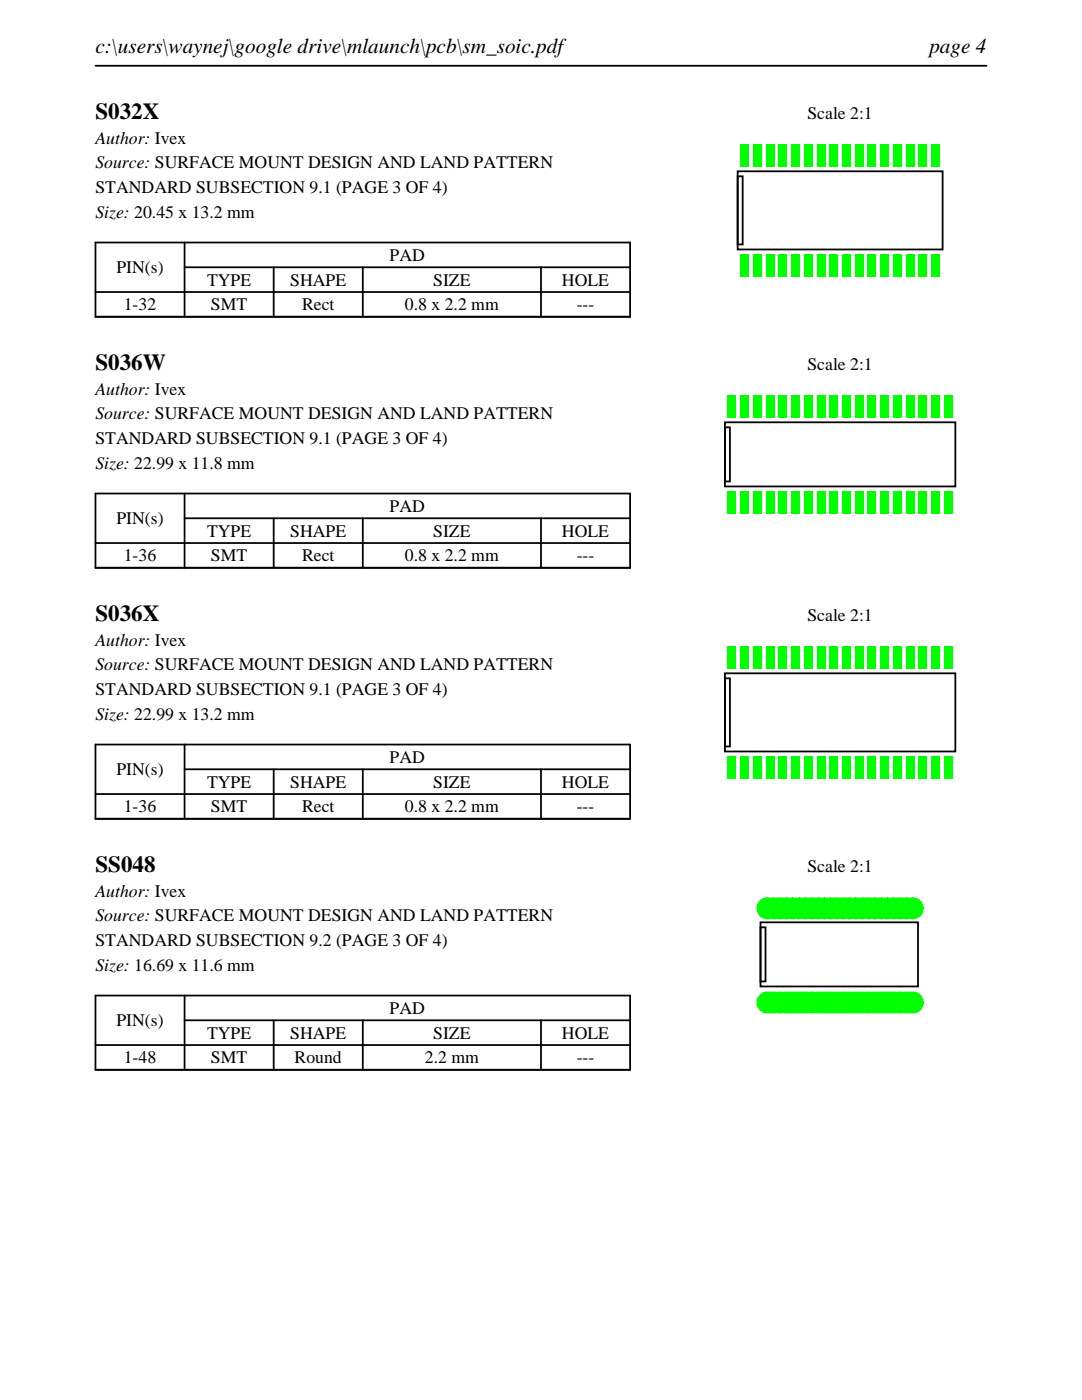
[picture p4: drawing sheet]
<svg xmlns="http://www.w3.org/2000/svg" width="216mm" height="279mm" viewBox="0 0 216 279" stroke-linecap="round" stroke-linejoin="round" font-family="sans-serif">
<path d="M19 13.1h177.8M19 48.4h106.7v14.8h-106.7zM19 58.3h106.7M36.8 53.3h88.9M36.8 48.4v14.8M54.6 53.3v9.9M72.4 53.3v9.9M107.9 53.3v9.9" fill="none" stroke="#000" stroke-width=".35"/>
<path d="M147.2 34.2h40.9v15.6h-40.9zM147.2 35.2h1v13.6h-1z" fill="none" stroke="#000" stroke-width=".36"/>
<g fill="#0f0">
<path d="M147.8 50.8h1.6v4.4h-1.6z"/>
<path d="M150.3 50.8h1.6v4.4h-1.6z"/>
<path d="M152.9 50.8h1.6v4.4h-1.6z"/>
<path d="M155.4 50.8h1.6v4.4h-1.6z"/>
<path d="M157.9 50.8h1.6v4.4h-1.6z"/>
<path d="M160.5 50.8h1.6v4.4h-1.6z"/>
<path d="M163 50.8h1.6v4.4h-1.6z"/>
<path d="M165.6 50.8h1.6v4.4h-1.6z"/>
<path d="M168.1 50.8h1.6v4.4h-1.6z"/>
<path d="M170.6 50.8h1.6v4.4h-1.6z"/>
<path d="M173.2 50.8h1.6v4.4h-1.6z"/>
<path d="M175.7 50.8h1.6v4.4h-1.6z"/>
<path d="M178.3 50.8h1.6v4.4h-1.6z"/>
<path d="M180.8 50.8h1.6v4.4h-1.6z"/>
<path d="M183.3 50.8h1.6v4.4h-1.6z"/>
<path d="M185.9 50.8h1.6v4.4h-1.6z"/>
<path d="M185.9 28.8h1.6v4.4h-1.6z"/>
<path d="M183.3 28.8h1.6v4.4h-1.6z"/>
<path d="M180.8 28.8h1.6v4.4h-1.6z"/>
<path d="M178.3 28.8h1.6v4.4h-1.6z"/>
<path d="M175.7 28.8h1.6v4.4h-1.6z"/>
<path d="M173.2 28.8h1.6v4.4h-1.6z"/>
<path d="M170.6 28.8h1.6v4.4h-1.6z"/>
<path d="M168.1 28.8h1.6v4.4h-1.6z"/>
<path d="M165.6 28.8h1.6v4.4h-1.6z"/>
<path d="M163 28.8h1.6v4.4h-1.6z"/>
<path d="M160.5 28.8h1.6v4.4h-1.6z"/>
<path d="M157.9 28.8h1.6v4.4h-1.6z"/>
<path d="M155.4 28.8h1.6v4.4h-1.6z"/>
<path d="M152.9 28.8h1.6v4.4h-1.6z"/>
<path d="M150.3 28.8h1.6v4.4h-1.6z"/>
<path d="M147.8 28.8h1.6v4.4h-1.6z"/>
</g>
<path d="M19 98.5h106.7v14.8h-106.7zM36.8 98.5v14.8M19 108.4h106.7M36.8 103.4h88.9M54.6 103.4v9.9M72.4 103.4v9.9M107.9 103.4v9.9" fill="none" stroke="#000" stroke-width=".35"/>
<path d="M144.6 84.3h46v12.8h-46zM144.6 85.3h1v10.8h-1z" fill="none" stroke="#000" stroke-width=".36"/>
<g fill="#0f0">
<path d="M145.2 98.1h1.6v4.4h-1.6z"/>
<path d="M147.8 98.1h1.6v4.4h-1.6z"/>
<path d="M150.3 98.1h1.6v4.4h-1.6z"/>
<path d="M152.9 98.1h1.6v4.4h-1.6z"/>
<path d="M155.4 98.1h1.6v4.4h-1.6z"/>
<path d="M157.9 98.1h1.6v4.4h-1.6z"/>
<path d="M160.5 98.1h1.6v4.4h-1.6z"/>
<path d="M163 98.1h1.6v4.4h-1.6z"/>
<path d="M165.6 98.1h1.6v4.4h-1.6z"/>
<path d="M168.1 98.1h1.6v4.4h-1.6z"/>
<path d="M170.6 98.1h1.6v4.4h-1.6z"/>
<path d="M173.2 98.1h1.6v4.4h-1.6z"/>
<path d="M175.7 98.1h1.6v4.4h-1.6z"/>
<path d="M178.3 98.1h1.6v4.4h-1.6z"/>
<path d="M180.8 98.1h1.6v4.4h-1.6z"/>
<path d="M183.3 98.1h1.6v4.4h-1.6z"/>
<path d="M185.9 98.1h1.6v4.4h-1.6z"/>
<path d="M188.4 98.1h1.6v4.4h-1.6z"/>
<path d="M188.4 78.9h1.6v4.4h-1.6z"/>
<path d="M185.9 78.9h1.6v4.4h-1.6z"/>
<path d="M183.3 78.9h1.6v4.4h-1.6z"/>
<path d="M180.8 78.9h1.6v4.4h-1.6z"/>
<path d="M178.3 78.9h1.6v4.4h-1.6z"/>
<path d="M175.7 78.9h1.6v4.4h-1.6z"/>
<path d="M173.2 78.9h1.6v4.4h-1.6z"/>
<path d="M170.6 78.9h1.6v4.4h-1.6z"/>
<path d="M168.1 78.9h1.6v4.4h-1.6z"/>
<path d="M165.6 78.9h1.6v4.4h-1.6z"/>
<path d="M163 78.9h1.6v4.4h-1.6z"/>
<path d="M160.5 78.9h1.6v4.4h-1.6z"/>
<path d="M157.9 78.9h1.6v4.4h-1.6z"/>
<path d="M155.4 78.9h1.6v4.4h-1.6z"/>
<path d="M152.9 78.9h1.6v4.4h-1.6z"/>
<path d="M150.3 78.9h1.6v4.4h-1.6z"/>
<path d="M147.8 78.9h1.6v4.4h-1.6z"/>
<path d="M145.2 78.9h1.6v4.4h-1.6z"/>
</g>
<path d="M19 148.6h106.7v14.8h-106.7zM19 158.5h106.7M36.8 153.5h88.9M36.8 148.6v14.8M54.6 153.5v9.9M72.4 153.5v9.9M107.9 153.5v9.9" fill="none" stroke="#000" stroke-width=".35"/>
<path d="M144.6 134.4h46v15.6h-46zM144.6 135.4h1v13.6h-1z" fill="none" stroke="#000" stroke-width=".36"/>
<g fill="#0f0">
<path d="M145.2 151h1.6v4.4h-1.6z"/>
<path d="M147.8 151h1.6v4.4h-1.6z"/>
<path d="M150.3 151h1.6v4.4h-1.6z"/>
<path d="M152.9 151h1.6v4.4h-1.6z"/>
<path d="M155.4 151h1.6v4.4h-1.6z"/>
<path d="M157.9 151h1.6v4.4h-1.6z"/>
<path d="M160.5 151h1.6v4.4h-1.6z"/>
<path d="M163 151h1.6v4.4h-1.6z"/>
<path d="M165.6 151h1.6v4.4h-1.6z"/>
<path d="M168.1 151h1.6v4.4h-1.6z"/>
<path d="M170.6 151h1.6v4.4h-1.6z"/>
<path d="M173.2 151h1.6v4.4h-1.6z"/>
<path d="M175.7 151h1.6v4.4h-1.6z"/>
<path d="M178.3 151h1.6v4.4h-1.6z"/>
<path d="M180.8 151h1.6v4.4h-1.6z"/>
<path d="M183.3 151h1.6v4.4h-1.6z"/>
<path d="M185.9 151h1.6v4.4h-1.6z"/>
<path d="M188.4 151h1.6v4.4h-1.6z"/>
<path d="M188.4 129h1.6v4.4h-1.6z"/>
<path d="M185.9 129h1.6v4.4h-1.6z"/>
<path d="M183.3 129h1.6v4.4h-1.6z"/>
<path d="M180.8 129h1.6v4.4h-1.6z"/>
<path d="M178.3 129h1.6v4.4h-1.6z"/>
<path d="M175.7 129h1.6v4.4h-1.6z"/>
<path d="M173.2 129h1.6v4.4h-1.6z"/>
<path d="M170.6 129h1.6v4.4h-1.6z"/>
<path d="M168.1 129h1.6v4.4h-1.6z"/>
<path d="M165.6 129h1.6v4.4h-1.6z"/>
<path d="M163 129h1.6v4.4h-1.6z"/>
<path d="M160.5 129h1.6v4.4h-1.6z"/>
<path d="M157.9 129h1.6v4.4h-1.6z"/>
<path d="M155.4 129h1.6v4.4h-1.6z"/>
<path d="M152.9 129h1.6v4.4h-1.6z"/>
<path d="M150.3 129h1.6v4.4h-1.6z"/>
<path d="M147.8 129h1.6v4.4h-1.6z"/>
<path d="M145.2 129h1.6v4.4h-1.6z"/>
</g>
<path d="M19 198.7h106.7v14.8h-106.7zM36.8 198.7v14.8M19 208.6h106.7M36.8 203.6h88.9M54.6 203.6v9.9M72.4 203.6v9.9M107.9 203.6v9.9" fill="none" stroke="#000" stroke-width=".35"/>
<path d="M151.8 184.1h31.4v12.8h-31.4zM151.8 185.1h.9v10.8h-.9z" fill="none" stroke="#000" stroke-width=".36"/>
<g fill="#0f0">
<circle cx="153.1" cy="200.1" r="2.2"/>
<circle cx="154.4" cy="200.1" r="2.2"/>
<circle cx="155.7" cy="200.1" r="2.2"/>
<circle cx="156.9" cy="200.1" r="2.2"/>
<circle cx="158.2" cy="200.1" r="2.2"/>
<circle cx="159.4" cy="200.1" r="2.2"/>
<circle cx="160.7" cy="200.1" r="2.2"/>
<circle cx="162" cy="200.1" r="2.2"/>
<circle cx="163.2" cy="200.1" r="2.2"/>
<circle cx="164.5" cy="200.1" r="2.2"/>
<circle cx="165.8" cy="200.1" r="2.2"/>
<circle cx="167" cy="200.1" r="2.2"/>
<circle cx="168.3" cy="200.1" r="2.2"/>
<circle cx="169.5" cy="200.1" r="2.2"/>
<circle cx="170.8" cy="200.1" r="2.2"/>
<circle cx="172" cy="200.1" r="2.2"/>
<circle cx="173.3" cy="200.1" r="2.2"/>
<circle cx="174.6" cy="200.1" r="2.2"/>
<circle cx="175.8" cy="200.1" r="2.2"/>
<circle cx="177.1" cy="200.1" r="2.2"/>
<circle cx="178.3" cy="200.1" r="2.2"/>
<circle cx="179.6" cy="200.1" r="2.2"/>
<circle cx="180.9" cy="200.1" r="2.2"/>
<circle cx="182.1" cy="200.1" r="2.2"/>
<circle cx="182.1" cy="181.3" r="2.2"/>
<circle cx="180.9" cy="181.3" r="2.2"/>
<circle cx="179.6" cy="181.3" r="2.2"/>
<circle cx="178.3" cy="181.3" r="2.2"/>
<circle cx="177.1" cy="181.3" r="2.2"/>
<circle cx="175.8" cy="181.3" r="2.2"/>
<circle cx="174.6" cy="181.3" r="2.2"/>
<circle cx="173.3" cy="181.3" r="2.2"/>
<circle cx="172" cy="181.3" r="2.2"/>
<circle cx="170.8" cy="181.3" r="2.2"/>
<circle cx="169.5" cy="181.3" r="2.2"/>
<circle cx="168.3" cy="181.3" r="2.2"/>
<circle cx="167" cy="181.3" r="2.2"/>
<circle cx="165.7" cy="181.3" r="2.2"/>
<circle cx="164.5" cy="181.3" r="2.2"/>
<circle cx="163.2" cy="181.3" r="2.2"/>
<circle cx="162" cy="181.3" r="2.2"/>
<circle cx="160.7" cy="181.3" r="2.2"/>
<circle cx="159.4" cy="181.3" r="2.2"/>
<circle cx="158.2" cy="181.3" r="2.2"/>
<circle cx="156.9" cy="181.3" r="2.2"/>
<circle cx="155.7" cy="181.3" r="2.2"/>
<circle cx="154.4" cy="181.3" r="2.2"/>
<circle cx="153.1" cy="181.3" r="2.2"/>
</g>
<g font-size="4.6">
<text x="19" y="23.7">S032X</text>
<text x="19" y="73.8">S036W</text>
<text x="19" y="123.9">S036X</text>
<text x="19" y="174">SS048</text>
</g>
<g font-size="4.2">
<text x="19" y="10.6">c:\users\waynej\google drive\mlaunch\pcb\sm_soic.pdf</text>
<text x="185.4" y="10.6">page 4</text>
</g>
<g font-size="3.5">
<text x="161.1" y="23.7">Scale 2:1</text>
<text x="19" y="28.6">Author: Ivex</text>
<text x="19" y="33.6">Source: SURFACE MOUNT DESIGN AND LAND PATTERN</text>
<text x="19" y="38.5">STANDARD SUBSECTION 9.1 (PAGE 3 OF 4)</text>
<text x="19" y="43.5">Size: 20.45 x 13.2 mm</text>
<text x="77.8" y="52.1">PAD</text>
<text x="23.2" y="54.5">PIN(s)</text>
<text x="41.3" y="57">TYPE</text>
<text x="57.9" y="57">SHAPE</text>
<text x="86.4" y="57">SIZE</text>
<text x="112.1" y="57">HOLE</text>
<text x="24.7" y="61.9">1-32</text>
<text x="42.1" y="61.9">SMT</text>
<text x="60.3" y="61.9">Rect</text>
<text x="80.8" y="61.9">0.8 x 2.2 mm</text>
<text x="115.1" y="61.9">---</text>
<text x="161.1" y="73.8">Scale 2:1</text>
<text x="19" y="78.7">Author: Ivex</text>
<text x="19" y="83.7">Source: SURFACE MOUNT DESIGN AND LAND PATTERN</text>
<text x="19" y="88.6">STANDARD SUBSECTION 9.1 (PAGE 3 OF 4)</text>
<text x="19" y="93.6">Size: 22.99 x 11.8 mm</text>
<text x="23.2" y="104.6">PIN(s)</text>
<text x="41.3" y="107.1">TYPE</text>
<text x="57.9" y="107.1">SHAPE</text>
<text x="77.8" y="102.2">PAD</text>
<text x="86.4" y="107.1">SIZE</text>
<text x="112.1" y="107.1">HOLE</text>
<text x="24.7" y="112">1-36</text>
<text x="42.1" y="112">SMT</text>
<text x="60.3" y="112">Rect</text>
<text x="80.8" y="112">0.8 x 2.2 mm</text>
<text x="115.1" y="112">---</text>
<text x="161.1" y="123.9">Scale 2:1</text>
<text x="19" y="128.8">Author: Ivex</text>
<text x="19" y="133.8">Source: SURFACE MOUNT DESIGN AND LAND PATTERN</text>
<text x="19" y="138.7">STANDARD SUBSECTION 9.1 (PAGE 3 OF 4)</text>
<text x="19" y="143.7">Size: 22.99 x 13.2 mm</text>
<text x="23.2" y="154.7">PIN(s)</text>
<text x="77.8" y="152.3">PAD</text>
<text x="41.3" y="157.2">TYPE</text>
<text x="57.9" y="157.2">SHAPE</text>
<text x="86.4" y="157.2">SIZE</text>
<text x="112.1" y="157.2">HOLE</text>
<text x="24.7" y="162.1">1-36</text>
<text x="42.1" y="162.1">SMT</text>
<text x="60.3" y="162.1">Rect</text>
<text x="80.8" y="162.1">0.8 x 2.2 mm</text>
<text x="115.1" y="162.1">---</text>
<text x="161.1" y="174">Scale 2:1</text>
<text x="19" y="178.9">Author: Ivex</text>
<text x="19" y="183.9">Source: SURFACE MOUNT DESIGN AND LAND PATTERN</text>
<text x="19" y="188.8">STANDARD SUBSECTION 9.2 (PAGE 3 OF 4)</text>
<text x="19" y="193.7">Size: 16.69 x 11.6 mm</text>
<text x="77.8" y="202.4">PAD</text>
<text x="23.2" y="204.8">PIN(s)</text>
<text x="41.3" y="207.3">TYPE</text>
<text x="57.9" y="207.3">SHAPE</text>
<text x="86.4" y="207.3">SIZE</text>
<text x="112.1" y="207.3">HOLE</text>
<text x="24.7" y="212.2">1-48</text>
<text x="42.1" y="212.2">SMT</text>
<text x="58.8" y="212.2">Round</text>
<text x="84.8" y="212.2">2.2 mm</text>
<text x="115.1" y="212.2">---</text>
</g>
</svg>
